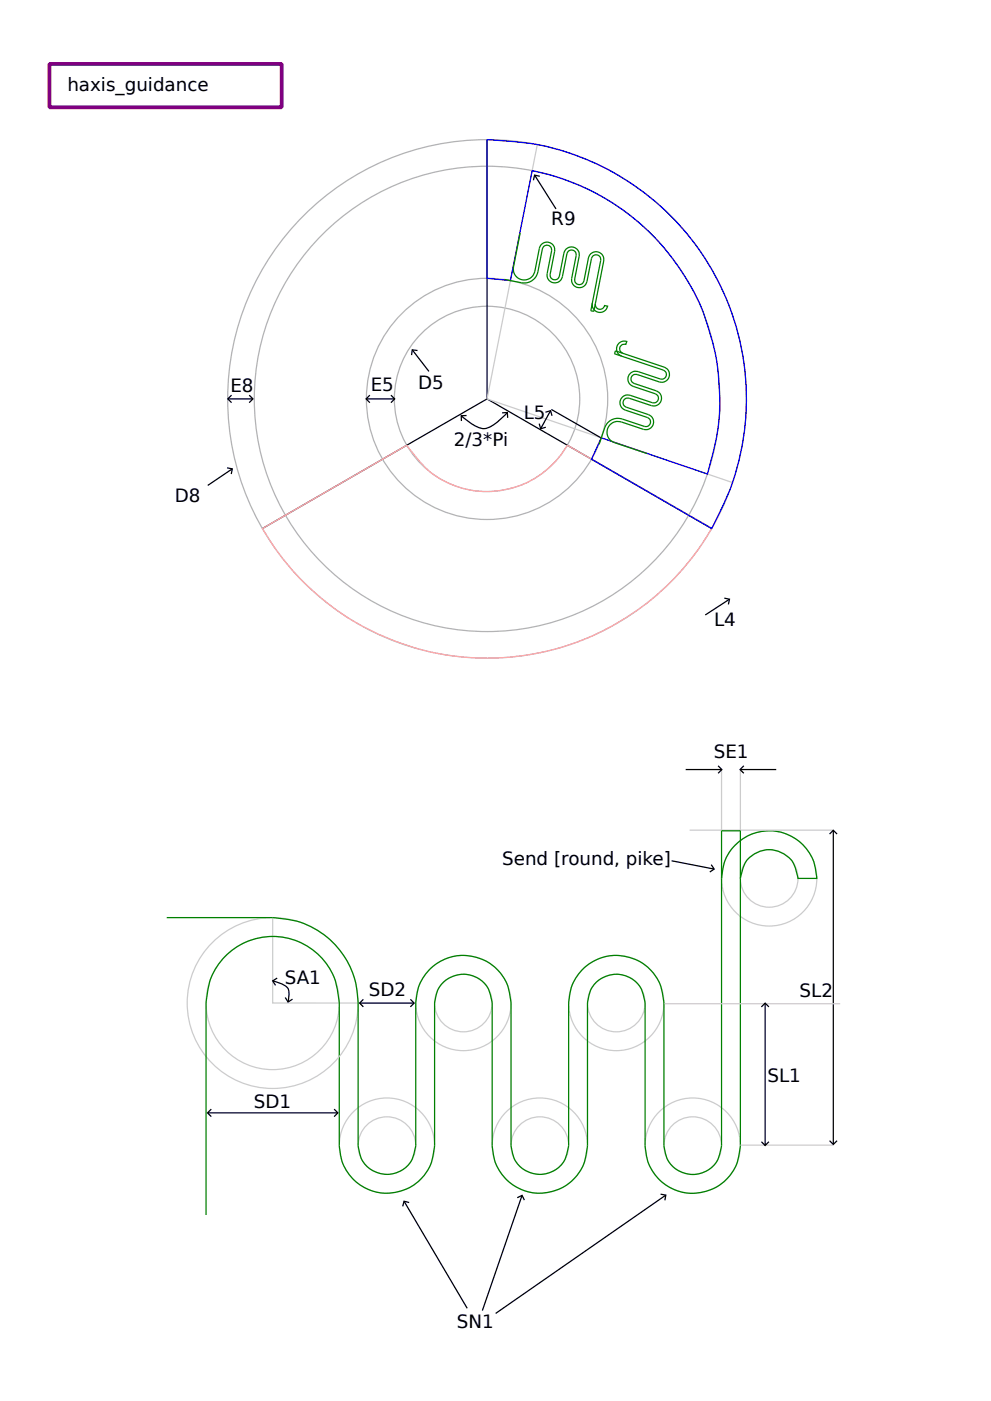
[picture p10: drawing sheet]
<svg xmlns="http://www.w3.org/2000/svg" width="210mm" height="297mm" viewBox="0 0 210 297" stroke-linecap="round" stroke-linejoin="round" font-family="sans-serif">
<path d="M10.5 13.5h49.3v9.3h-49.3z" fill="none" stroke="#800080" stroke-width=".79" stroke-linecap="butt"/>
<g fill="#fff" stroke="#fff" stroke-width=".26">
<path d="M34.7 27.1h129.4v114.4h-129.4z"/>
<path d="M31.8 155.1h150.7v131h-150.7z"/>
</g>
<g fill="none" stroke="#b3b3b3" stroke-width=".26">
<circle cx="103.3" cy="84.6" r="19.7"/>
<circle cx="103.3" cy="84.6" r="25.6"/>
<circle cx="103.4" cy="84.6" r="49.4"/>
<circle cx="103.4" cy="84.6" r="55"/>
</g>
<g fill="none" stroke="#000" stroke-width=".26">
<path d="M103.3 29.6v55M113.5 37.2l4.5 7.1M114.5 37.4l-1.1-.3-.2 1.1M87.5 74.2l3.5 4.5M88.6 74.3l-1.1-.1-.2 1.1M48.2 99.2l1.1 .2-.2 1.1M48.4 84.6h5.2M49.1 83.8l-.8 .8 .8 .8M49.2 99.4l-5.1 3.5M52.9 83.8l.8 .8-.8 .8M77.7 84.6h6M78.5 83.8l-.8 .8 .8 .8"/>
<path d="M82.9 83.8l.8 .8-.8 .8M99 88.1h-1.1v1.2M103.3 84.6l47.7 27.5M103.3 84.6l-47.6 27.5M106.5 87.5h1.1l.1 1.1M107.6 87.5l-1 1.1a8.4 8.4 0 0 1-3.9 2.3 8.9 8.9 0 0 1-4.7-2.6l-.1-.1M114.4 89.8l.3 1.1 1.1-.3M115.7 87.4l1.1-.3 .3 1.1M116.8 87.1l-2.1 3.7M117 86.8l10.6 6.1M153.7 126.8l1.1 .2-.3 1.1M154.7 127.1l-5.1 3.3"/>
<path d="M145.5 163.2h7.6M152.4 162.4l.8 .8-.8 .8M157.1 163.2h7.6M157.8 162.4l-.8 .8 .8 .8M176 176.8l.8-.8 .8 .8M176.8 176.1v66.5M142.5 182.5l9 1.7M150.9 183.3l.6 1-.9 .6M57.9 208l.7 .2a5 5 0 0 1 2.5 1.4 5.3 5.3 0 0 1 0 2.8M58.8 207.4l-.9 .6 .6 .9M60.5 211.5l.6 .9 1-.6M76.4 212.7h11.4"/>
<path d="M77.1 211.9l-.8 .8 .8 .8M87.1 211.9l.8 .8-.8 .8M161.5 213.5l.8-.8 .8 .8M162.3 212.8v30M44.1 236h27.5M44.8 235.2l-.8 .8 .8 .7M70.9 235.2l.8 .8-.8 .7M85.8 254.7l13.3 22.7M86.8 255l-1.1-.3-.3 1.1M109.8 253.9l1-.5 .5 1.1M110.7 253.5l-8.4 24.4M140.2 253.2l1.1 .2-.2 1.1"/>
<path d="M141.2 253.4l-36 25.1M161.5 242.1l.8 .8 .8-.8M176 241.8l.8 .8 .8-.8"/>
</g>
<g fill="none" stroke="#ccc" stroke-width=".26">
<path d="M114 30.6l-10.7 54 52.1 17.7M146.3 176h30.5M153.1 163.2v13.1M157.1 163.2v13.1M57.9 194.6v18.1h18.1M141 212.8h37.3M157.1 242.8h19.7"/>
<circle cx="163.2" cy="186.2" r="6.1"/>
<circle cx="163.2" cy="186.2" r="10.1"/>
<circle cx="57.9" cy="212.7" r="14.1"/>
<circle cx="57.9" cy="212.7" r="18.1"/>
<circle cx="98.3" cy="212.7" r="6.1"/>
<circle cx="98.3" cy="212.7" r="10.1"/>
<circle cx="130.8" cy="212.7" r="6.1"/>
<circle cx="130.8" cy="212.7" r="10.1"/>
<circle cx="82.1" cy="242.9" r="6.1"/>
<circle cx="82.1" cy="242.9" r="10.1"/>
<circle cx="114.5" cy="242.9" r="6.1"/>
<circle cx="114.5" cy="242.9" r="10.1"/>
<circle cx="147" cy="242.9" r="6.1"/>
<circle cx="147" cy="242.9" r="10.1"/>
</g>
<path d="M55.7 112.1l30.6-17.7 .1 .1a21.7 21.7 0 0 0 8.8 8 19.6 19.6 0 0 0 25.2-8.1l30.6 17.6a55.1 55.1 0 0 1-95.3 .1z" fill="none" stroke="#faa" stroke-width=".26"/>
<path d="M103.3 29.6a63.4 63.4 0 0 1 16.3 2.4 55 55 0 0 1 31.4 80.1l-25.5-14.7 2.1-4.6 22.5 7.7a47.9 47.9 0 0 0 2.6-16.8 50.8 50.8 0 0 0-6.3-23.3 49.4 49.4 0 0 0-33.5-24.2l-4.6 23.3-5-.5z" fill="none" stroke="#00f" stroke-width=".26"/>
<path d="M110.4 49.4l-1.5 7.2a2.31 2.31 0 0 0 1.9 2.7 2.31 2.31 0 0 0 2.7-1.8l.9-4.8a1.65 1.65 0 0 1 2-1.3 1.65 1.65 0 0 1 1.3 1.9l-1 4.8a1 1 0 0 0 .8 1.2 1 1 0 0 0 1.2-.8l.9-4.8a1.65 1.65 0 0 1 2-1.3 1.65 1.65 0 0 1 1.3 1.9l-1 4.9a1 1 0 0 0 .8 1.1 1 1 0 0 0 1.2-.8l.9-4.8a1.65 1.65 0 0 1 2-1.3 1.65 1.65 0 0 1 1.3 1.9l-2.1 10.7-.6-.1 2-10.7a1 1 0 0 0-.7-1.2 1 1 0 0 0-1.2 .8l-1 4.9a1.65 1.65 0 0 1-1.9 1.3 1.65 1.65 0 0 1-1.3-2l.9-4.8a1 1 0 0 0-.8-1.2 1 1 0 0 0-1.1 .8l-1 4.8a1.65 1.65 0 0 1-1.9 1.3 1.65 1.65 0 0 1-1.3-1.9l.9-4.8a1 1 0 0 0-.8-1.2 1 1 0 0 0-1.1 .8l-1 4.8a2.96 2.96 0 0 1-3.5 2.4l-3.6-.8M125.7 64.3a1.65 1.65 0 0 0 1.3 1.9 1.65 1.65 0 0 0 1.9-1.3l-.6-.1a1 1 0 0 1-1.2 .8 1 1 0 0 1-.8-1.2M132.1 74.9a1 1 0 0 1-.6-1.3 1 1 0 0 1 1.3-.6l.2-.6a1.65 1.65 0 0 0-2.1 1 1.65 1.65 0 0 0 1 2.1M132.1 74.9l8.8 2.9a1.65 1.65 0 0 1 1.1 2.1 1.65 1.65 0 0 1-2.1 1.1l-4.7-1.6a1 1 0 0 0-1.3 .6 1 1 0 0 0 .7 1.3l4.6 1.6a1.65 1.65 0 0 1 1.1 2.1 1.65 1.65 0 0 1-2.1 1l-4.7-1.6a1 1 0 0 0-1.3 .7 1 1 0 0 0 .7 1.2l4.6 1.6a1.65 1.65 0 0 1 1.1 2.1 1.65 1.65 0 0 1-2.1 1l-4.7-1.5a2.31 2.31 0 0 0-2.9 1.4 2.31 2.31 0 0 0 1.5 2.9l6.9 2.4M132.1 74.9l-1.5-.5-.2 .6 10.3 3.5a1 1 0 0 1 .6 1.2 1 1 0 0 1-1.2 .7l-4.7-1.6a1.65 1.65 0 0 0-2.1 1 1.65 1.65 0 0 0 1 2.1l4.7 1.6a1 1 0 0 1 .6 1.2 1 1 0 0 1-1.2 .7l-4.7-1.6a1.65 1.65 0 0 0-2.1 1.1 1.65 1.65 0 0 0 1.1 2l4.6 1.6a1 1 0 0 1 .7 1.3 1 1 0 0 1-1.3 .6l-4.7-1.6a2.96 2.96 0 0 0-3.7 1.9l-1.2 3.5M35.4 194.6h22.5a18.1 18.1 0 0 1 17.6 14.1l.5 4v30.2a6.1 6.1 0 0 0 6 6.1 6.1 6.1 0 0 0 6.2-5.9v-30.4a10.1 10.1 0 0 1 10.1-10.1 10.1 10.1 0 0 1 10.1 10.1v30.2a6.1 6.1 0 0 0 6 6.1 6.1 6.1 0 0 0 6.2-5.9v-30.4a10.1 10.1 0 0 1 10.2-10.1 10.1 10.1 0 0 1 10.1 10.1v30.2M153.1 186.2a10.1 10.1 0 0 1 10.1-10.1 10.1 10.1 0 0 1 10.1 10.1h-4v-.1a6.5 6.5 0 0 0-3.2-5.2 6 6 0 0 0-8.9 4.7l-.1 .6M136.9 242.9a10.1 10.1 0 0 0 10.1 10.1 10.1 10.1 0 0 0 10.1-10.1M136.9 242.9v-30.2a6.6 6.6 0 0 0-2.6-5 6.1 6.1 0 0 0-9.7 5v30.2a10.1 10.1 0 0 1-5 8.7 10.1 10.1 0 0 1-15.2-8.7v-30.2a6.6 6.6 0 0 0-2.6-5 6.1 6.1 0 0 0-9.6 5v30.2a10.1 10.1 0 0 1-5 8.7 10.1 10.1 0 0 1-15.2-8.7v-30.4a14.4 14.4 0 0 0-3.2-8.7 14.1 14.1 0 0 0-15.6-4.5 14.1 14.1 0 0 0-9.5 13.2v45.1M140.9 242.9a6.1 6.1 0 0 0 6 6.1 6.1 6.1 0 0 0 6.2-5.9v-.2M153.1 242.9v-66.8h4v66.8" fill="none" stroke="#008000" stroke-width=".26"/>
<g font-size="3.9">
<text x="14.3" y="19.4">haxis_guidance</text>
<text x="117" y="47.8">R9</text>
<text x="48.9" y="83.2">E8</text>
<text x="78.7" y="82.9">E5</text>
<text x="88.7" y="82.4">D5</text>
<text x="111.1" y="88.7">L5</text>
<text x="96.3" y="94.5">2/3*Pi</text>
<text x="37.1" y="106.5">D8</text>
<text x="151.5" y="132.8">L4</text>
<text x="151.4" y="160.7">SE1</text>
<text x="106.5" y="183.4">Send [round, pike]</text>
<text x="60.4" y="208.5">SA1</text>
<text x="78.2" y="211.1">SD2</text>
<text x="169.7" y="211.3">SL2</text>
<text x="162.8" y="229.4">SL1</text>
<text x="53.8" y="235">SD1</text>
<text x="96.9" y="281.6">SN1</text>
</g>
</svg>
